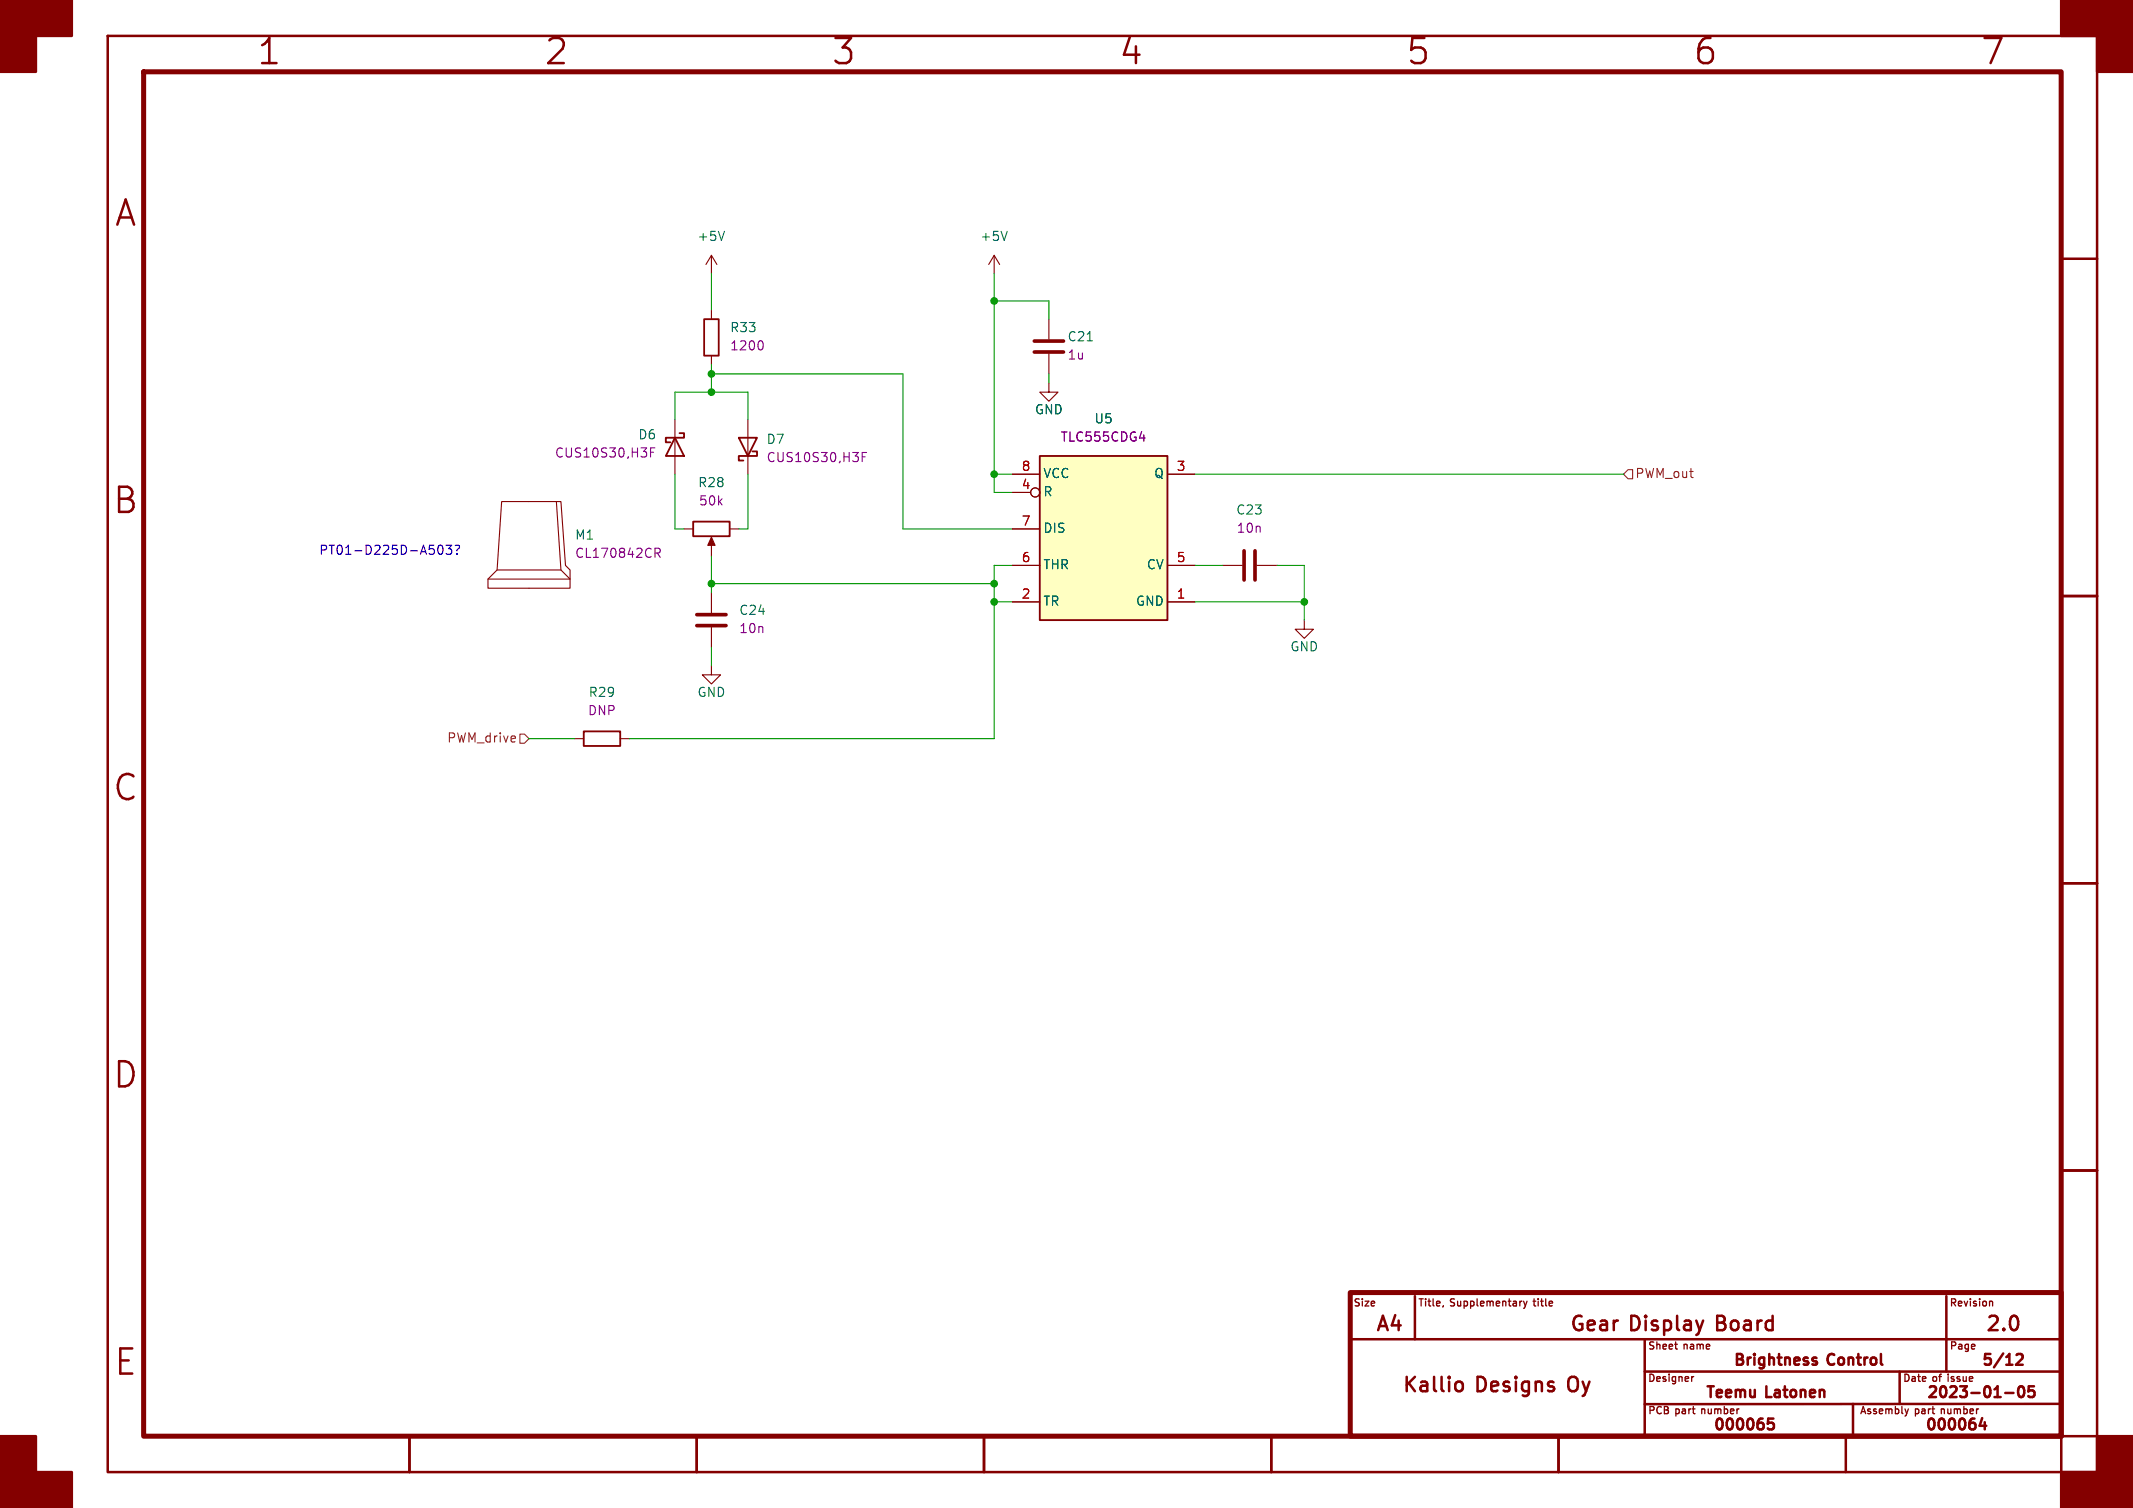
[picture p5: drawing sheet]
<svg xmlns="http://www.w3.org/2000/svg" width="297mm" height="210mm" viewBox="0 0 297 210" stroke-linecap="round" stroke-linejoin="round" font-family="sans-serif">
<g fill="none" stroke="#840000" stroke-width=".35">
<path d="M15 5h277v200h-277zM287 36h5M287 83h5M287 123h5M287 163h5M188 186.5h99M197 180.5v6M202.8 192.5a.54 .54 0 0 1 .9 .3v.6a.54 .54 0 0 1-.9 .2M229 186.5v13.5M229 191h58M237.1 183.9l-.4 1.3M246.9 197.6h-.7l-.1 .7 .3-.2 .5 .1 .1 .2-.1 .5-.2 .2h-.3l-.3-.2"/>
<path d="M252.9 189.1h-.3l-.2 .2v.2l.5 .1 .1 .2-.1 .2-.1 .1-.4-.1M258 195.5v4.5M262 190l.1 .1M264.5 191v4.5M271 180.5v10.5M276 197.5l-.4 1.1h1M276.4 198.1v1M279.2 194h1.2M280.8 188.7l.2-.1h.5a.41 .41 0 0 1 .1 .6l-.9 .9h.9M281.2 193.1a.36 .36 0 0 1 .6 .2 .77 .77 0 0 1-.4 1.3 1 1 0 0 1-.2-1.5zM283.2 193.1h-.7l-.1 .7 .2-.2 .5 .1 .2 .2-.1 .5-.2 .2h-.4l-.2-.2M287 195.5h-58"/>
<path d="M57 200v5M97 200v5M137 200v5M177 200v5M181 200h111M217 200v5M257 200v5M287 200v5"/>
</g>
<path d="M20 10h267v190h-267zM188 180h99v20h-99z" fill="none" stroke="#840000" stroke-width=".7"/>
<g fill="#840000" stroke="#840000" stroke-width=".35">
<path d="M0 0h10v5h-5v5h-5z"/>
<path d="M0 200h5v5h5v5h-10z"/>
<path d="M287 0h10v10h-5v-5h-5z"/>
<path d="M292 200h5v10h-10v-5h5z"/>
</g>
<path d="M201 181.8l-.1 .2M211.8 181.2h.1M212.1 181.2l.3 .7M212.4 181.9l-.3 .3M212.6 181.2l-.2 .7M235.8 191.7l-.3 .2M265.7 196.2l-.2 .7M277.2 181.2l.3 .2v.5" fill="none" stroke="#840000" stroke-width=".18"/>
<g fill="none" stroke="#840000" stroke-width=".15">
<path d="M99.1 35.6v2.5M99.1 35.6l-.8 1.2M99.1 35.6l.7 1.2M138.4 35.6l-.7 1.2M138.4 35.6v2.5M138.4 35.6l.8 1.2M94 58.4v7.6M99.1 43.2v1.3M99.1 49.5v1.3M104.1 58.4v7.6M146 53.3v1.3h1.3l-1.3 1.3-1.2-1.3h1.2M146 44.5v2.7"/>
<path d="M146 49.3v2.8M69.2 79.4h8.9M69.8 69.9h7.7l.6 9.5 1.3 1.2v1.3h-11.5v-1.3l1.3-1.2zM77.5 69.9h.6l.6 8.8 .7 .7v1.2h-11.5M95.2 73.7h1.3M99.1 75.2v2.3M101.6 73.7h1.3M141 73.7h3.8M141 66h3.8M141 68.6h2.5M141 78.7h3.8M162.6 66h3.8"/>
<path d="M162.6 78.7h3.8M170.2 78.7h2.8M175 78.7h2.8M99.1 92.7v1.3h1.2l-1.2 1.3-1.3-1.3h1.3M99.1 82.6v2.7M99.1 87.4v2.8M141 83.8h3.8M162.6 83.8h3.8M181.6 86.4v1.2h1.3l-1.3 1.3-1.3-1.3h1.3M80 102.9h1.3M86.4 102.9h1.2"/>
<circle cx="144.1" cy="68.6" r=".63"/>
</g>
<path d="M98 44.5h2.1v5h-2.1zM94 61l1.2 2.5h-2.5zM94.6 60.3h.6v.7h-2.5v.6h.6M96.5 72.6h5.1v2.1h-5.1zM102.9 61h2.5l-1.3 2.5zM104.8 62.9h.6v.6h-2.5v.6h.6M144.8 63.5h17.8v22.9h-17.8zM81.3 101.9h5.1v2h-5.1z" fill="none" stroke="#840000" stroke-width=".25"/>
<path d="M106.1 47.5l.2 .4v.3l-.2 .5M90.6 63h.4M91.2 62.4h-.6v1.2M91.2 76.3h.5l.2 .3-.1 .4h-.6M91.5 77l.4 .6M120.1 63.6h.4M120.7 63h-.6v1.3M158.7 61h.7" fill="none" stroke="#840084" stroke-width=".15"/>
<path d="M100.9 32.2l-.4 1.3M140.2 32.2l-.4 1.3" fill="none" stroke="#006464" stroke-width=".15"/>
<path d="M99.1 74.8l.5 1.1h-1z" fill="#840000" stroke="#840000" stroke-width=".15"/>
<path d="M144 49h4.1M144 47.5h4.1M173.2 76.7v4.1M174.8 76.7v4.1M97 85.6h4.1M97 87.1h4.1" fill="none" stroke="#840000" stroke-width=".51"/>
<path d="M144.8 63.5h17.8v22.9h-17.8z" fill="#ffffc2" stroke="#ffffc2" stroke-width=".14"/>
<path d="M226.7 65.4h.6v1.3h-.6l-.6-.7zM72.4 102.2h.6l.7 .7-.7 .6h-.6z" fill="none" stroke="#725600" stroke-width=".15"/>
<path d="M61 76.4l.1-.4 .3-.1a.79 .79 0 0 1 0 1.3l-.3-.1-.1-.4M62.1 75.9h.8l-.4 .5 .3 .1v.6l-.1 .1h-.4l-.2-.1M63.4 76l.4-.1a.32 .32 0 0 1 .2 .4 .32 .32 0 0 1-.3 .2l-.1 .2M63.6 77.1v.1" fill="none" stroke="#0000c2" stroke-width=".15"/>
<g fill="none" stroke="#009600" stroke-width=".15">
<path d="M99.1 38.1v5.1M138.4 38.1v30.5h2.6M94 58.4v-3.8h10.1v3.8M99.1 52.1h26.6v21.6h15.3M99.1 50.8v3.8M138.4 41.9h7.6v2.6M146 52.1v1.2M94 66v7.7h1.2M99.1 77.5v5.1M104.1 66v7.7h-1.2M138.4 66h2.6M141 78.7h-2.6v24.2h-50.8"/>
<path d="M166.4 78.7h3.8M166.4 66h59.7M177.8 78.7h3.8v7.7M99.1 90.2v2.5M99.1 81.3h39.3M138.4 83.8h2.6M166.4 83.8h15.2M73.7 102.9h6.3"/>
</g>
<g fill="#009600" stroke="#009600" stroke-width=".15">
<circle cx="99.1" cy="52.1" r=".46"/>
<circle cx="138.4" cy="41.9" r=".46"/>
<circle cx="99.1" cy="81.3" r=".46"/>
<circle cx="99.1" cy="54.6" r=".46"/>
<circle cx="138.4" cy="83.8" r=".46"/>
<circle cx="138.4" cy="81.3" r=".46"/>
<circle cx="138.4" cy="66" r=".46"/>
<circle cx="181.6" cy="83.8" r=".46"/>
</g>
<g font-size="4.9" fill="#840000">
<text x="35.7" y="9.7">1</text>
<text x="75.7" y="9.7">2</text>
<text x="115.7" y="9.7">3</text>
<text x="155.7" y="9.7">4</text>
<text x="195.7" y="9.7">5</text>
<text x="235.7" y="9.7">6</text>
<text x="275.7" y="9.7">7</text>
<text x="15.9" y="32.2">A</text>
<text x="15.7" y="72.2">B</text>
<text x="15.7" y="112.2">C</text>
<text x="15.7" y="152.2">D</text>
<text x="15.8" y="192.2">E</text>
</g>
<g font-size="2.8" fill="#840000">
<text x="191.5" y="185.9">A4</text>
<text x="218.5" y="185.9">Gear</text>
<text x="226.9" y="185.9">Display</text>
<text x="239.3" y="185.9">Board</text>
<text x="276.4" y="185.9">2.0</text>
<text x="195.2" y="194.4">Kallio</text>
<text x="205.5" y="194.4">Designs</text>
<text x="218.7" y="194.4">Oy</text>
</g>
<g font-size="2.1" fill="#840000">
<text x="241.5" y="190.7">Brightness</text>
<text x="254.8" y="190.7">Control</text>
<text x="275.8" y="190.7">5/12</text>
<text x="237.3" y="195.2">Teemu</text>
<text x="245.9" y="195.2">Latonen</text>
<text x="268.1" y="195.2">2023-01-05</text>
<text x="238.4" y="199.7">000065</text>
<text x="267.9" y="199.7">000064</text>
</g>
<g font-size="1.8" fill="#006464">
<text x="97.1" y="33.8">+5V</text>
<text x="136.4" y="33.8">+5V</text>
<text x="101.6" y="46.5">R33</text>
<text x="148.6" y="47.8">C21</text>
<text x="144.1" y="58">GND</text>
<text x="152.3" y="59.2">U5</text>
<text x="88.8" y="61.5">D6</text>
<text x="106.7" y="62.1">D7</text>
<text x="97.2" y="68.1">R28</text>
<text x="145.3" y="66.9">VCC</text>
<text x="145.3" y="69.4">R</text>
<text x="160.6" y="66.9">Q</text>
<text x="172.1" y="71.9">C23</text>
<text x="80" y="75.4">M1</text>
<text x="145.3" y="74.5">DIS</text>
<text x="145.3" y="79.6">THR</text>
<text x="159.6" y="79.6">CV</text>
<text x="102.9" y="85.9">C24</text>
<text x="145.3" y="84.6">TR</text>
<text x="158.1" y="84.6">GND</text>
<text x="179.6" y="91">GND</text>
<text x="81.9" y="97.3">R29</text>
<text x="97.1" y="97.3">GND</text>
</g>
<g font-size="1.8" fill="#840084">
<text x="101.6" y="49.1">1200</text>
<text x="148.6" y="50.4">1u</text>
<text x="77.2" y="64">CUS10S30,H3F</text>
<text x="106.7" y="64.6">CUS10S30,H3F</text>
<text x="147.6" y="61.8">TLC555CDG4</text>
<text x="97.3" y="70.7">50k</text>
<text x="80" y="78">CL170842CR</text>
<text x="172.1" y="74.5">10n</text>
<text x="102.9" y="88.5">10n</text>
<text x="81.8" y="99.9">DNP</text>
</g>
<g font-size="1.8" fill="#a90000">
<text x="142.2" y="65.8">8</text>
<text x="163.8" y="65.8">3</text>
<text x="142.2" y="68.3">4</text>
<text x="142.2" y="73.4">7</text>
<text x="142.2" y="83.6">2</text>
<text x="142.2" y="78.5">6</text>
<text x="163.8" y="83.6">1</text>
<text x="163.8" y="78.5">5</text>
</g>
<g font-size="1.8" fill="#725600">
<text x="227.7" y="66.9">PWM_out</text>
<text x="62.1" y="103.7">PWM_drive</text>
</g>
<text font-size="1.8" fill="#0000c2" x="44.4" y="77.5">PT01-D225D-A503?</text>
<g font-size="1.4" fill="#840000">
<text x="188.5" y="182.2">Size</text>
<text x="197.5" y="182.2">Title,</text>
<text x="202" y="182.2">Supplementary</text>
<text x="213.9" y="182.2">title</text>
<text x="271.5" y="182.2">Revision</text>
<text x="229.5" y="188.2">Sheet</text>
<text x="234.5" y="188.2">name</text>
<text x="271.5" y="188.2">Page</text>
<text x="229.5" y="192.7">Designer</text>
<text x="229.5" y="197.2">PCB</text>
<text x="233.4" y="197.2">part</text>
<text x="237.2" y="197.2">number</text>
<text x="259" y="197.2">Assembly</text>
<text x="265" y="192.7">Date</text>
<text x="266.7" y="197.2">part</text>
<text x="269.2" y="192.7">of</text>
<text x="270.6" y="197.2">number</text>
<text x="271.5" y="192.7">issue</text>
</g>
</svg>
